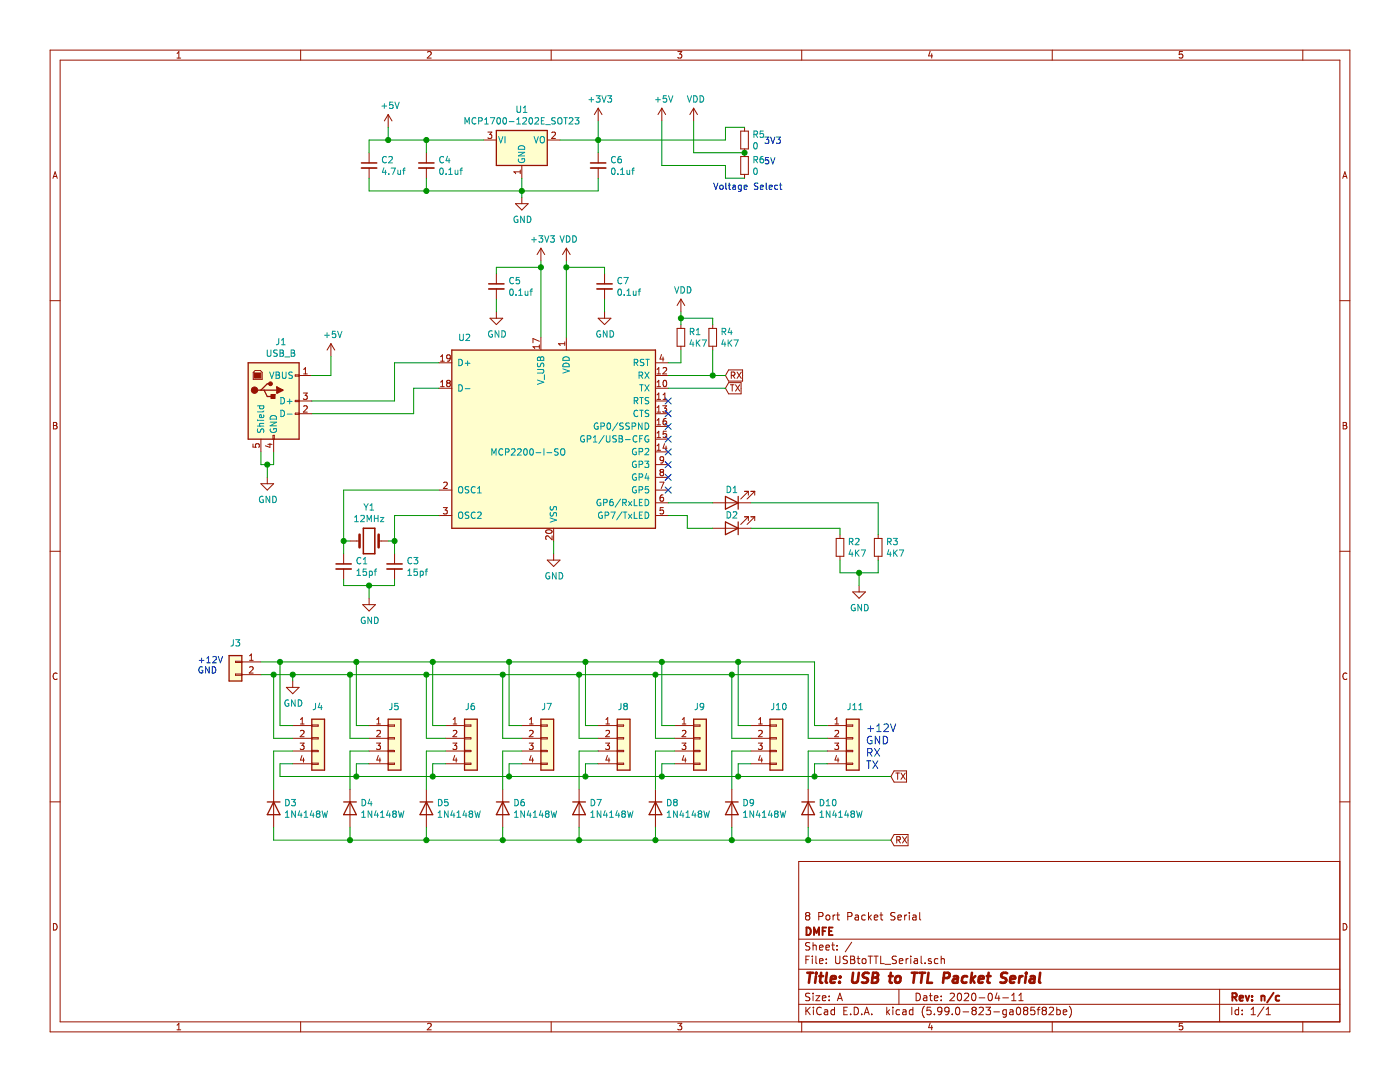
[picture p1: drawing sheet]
EESchema Schematic File Version 5
EELAYER 30 0
EELAYER END
$Descr A 11000 8500
encoding utf-8
Sheet 1 1
Title "USB to TTL Packet Serial"
Date "2020-04-11"
Rev "n/c"
Comp "DMFE"
Comment1 "8 Port Packet Serial"
Comment2 ""
Comment3 ""
Comment4 ""
Comment5 ""
Comment6 ""
Comment7 ""
Comment8 ""
Comment9 ""
$EndDescr
Connection ~ 2100 3650
Connection ~ 2150 5300
Connection ~ 2200 5200
Connection ~ 2300 5300
Connection ~ 2700 4250
Connection ~ 2750 5300
Connection ~ 2750 6600
Connection ~ 2800 5200
Connection ~ 2800 6100
Connection ~ 2900 4600
Connection ~ 3050 1100
Connection ~ 3100 4250
Connection ~ 3350 1100
Connection ~ 3350 1500
Connection ~ 3350 5300
Connection ~ 3350 6600
Connection ~ 3400 5200
Connection ~ 3400 6100
Connection ~ 3950 5300
Connection ~ 3950 6600
Connection ~ 4000 5200
Connection ~ 4000 6100
Connection ~ 4100 1500
Connection ~ 4250 2100
Connection ~ 4450 2100
Connection ~ 4550 5300
Connection ~ 4550 6600
Connection ~ 4600 5200
Connection ~ 4600 6100
Connection ~ 4700 1100
Connection ~ 5150 5300
Connection ~ 5150 6600
Connection ~ 5200 5200
Connection ~ 5200 6100
Connection ~ 5350 2500
Connection ~ 5600 2950
Connection ~ 5750 5300
Connection ~ 5750 6600
Connection ~ 5800 5200
Connection ~ 5800 6100
Connection ~ 5850 1200
Connection ~ 6350 6600
Connection ~ 6400 6100
Connection ~ 6750 4500
NoConn ~ 5250 3150
NoConn ~ 5250 3250
NoConn ~ 5250 3350
NoConn ~ 5250 3450
NoConn ~ 5250 3550
NoConn ~ 5250 3650
NoConn ~ 5250 3750
NoConn ~ 5250 3850
Wire Wire Line
	2050 3650 2100 3650
Wire Wire Line
	2150 3650 2100 3650
Wire Wire Line
	2300 5300 2300 5350
Wire Wire Line
	2700 4600 2700 4550
Wire Wire Line
	2750 4250 2700 4250
Wire Wire Line
	3050 4250 3100 4250
Wire Wire Line
	3100 4600 3100 4550
Wire Wire Line
	3900 2100 3900 2150
Wire Wire Line
	4100 1550 4100 1500
Wire Wire Line
	4250 2050 4250 2100
Wire Wire Line
	4450 2100 4450 2050
Wire Wire Line
	4750 2100 4750 2150
Wire Wire Line
	5350 2500 5350 2450
Wire Wire Line
	5350 2550 5350 2500
Wire Wire Line
	5600 2500 5600 2550
Wire Wire Line
	6600 4150 6600 4200
Wire Wire Line
	2050 3550 2050 3650
Wire Wire Line
	2050 5300 2150 5300
Wire Wire Line
	2100 3650 2100 3750
Wire Wire Line
	2150 3550 2150 3650
Wire Wire Line
	2150 6600 2150 6500
Wire Wire Line
	2200 6000 2300 6000
Wire Wire Line
	2200 6100 2200 6000
Wire Wire Line
	2300 5700 2200 5700
Wire Wire Line
	2700 4350 2700 4250
Wire Wire Line
	2750 6500 2750 6600
Wire Wire Line
	2800 6000 2900 6000
Wire Wire Line
	2800 6000 2800 6100
Wire Wire Line
	2900 1200 2900 1100
Wire Wire Line
	2900 1400 2900 1500
Wire Wire Line
	2900 4700 2900 4600
Wire Wire Line
	2900 5700 2800 5700
Wire Wire Line
	3050 1100 3050 1000
Wire Wire Line
	3100 4350 3100 4250
Wire Wire Line
	3350 1200 3350 1100
Wire Wire Line
	3350 1400 3350 1500
Wire Wire Line
	3350 6500 3350 6600
Wire Wire Line
	3400 6000 3400 6100
Wire Wire Line
	3500 5700 3400 5700
Wire Wire Line
	3500 6000 3400 6000
Wire Wire Line
	3900 2450 3900 2350
Wire Wire Line
	3950 6500 3950 6600
Wire Wire Line
	4000 6000 4000 6100
Wire Wire Line
	4100 1500 4100 1400
Wire Wire Line
	4100 5700 4000 5700
Wire Wire Line
	4100 6000 4000 6000
Wire Wire Line
	4350 4350 4350 4250
Wire Wire Line
	4550 6500 4550 6600
Wire Wire Line
	4600 6000 4600 6100
Wire Wire Line
	4700 1200 4700 1100
Wire Wire Line
	4700 1500 4700 1400
Wire Wire Line
	4700 5700 4600 5700
Wire Wire Line
	4700 6000 4600 6000
Wire Wire Line
	4750 2450 4750 2350
Wire Wire Line
	5150 6500 5150 6600
Wire Wire Line
	5200 6000 5200 6100
Wire Wire Line
	5250 2850 5350 2850
Wire Wire Line
	5300 5700 5200 5700
Wire Wire Line
	5300 6000 5200 6000
Wire Wire Line
	5350 2850 5350 2750
Wire Wire Line
	5400 4050 5400 4150
Wire Wire Line
	5600 2950 5700 2950
Wire Wire Line
	5700 1000 5700 1100
Wire Wire Line
	5700 1400 5700 1300
Wire Wire Line
	5750 6500 5750 6600
Wire Wire Line
	5800 6000 5800 6100
Wire Wire Line
	5900 5700 5800 5700
Wire Wire Line
	5900 6000 5800 6000
Wire Wire Line
	6350 6500 6350 6600
Wire Wire Line
	6400 5700 6500 5700
Wire Wire Line
	6400 6000 6400 6100
Wire Wire Line
	6500 6000 6400 6000
Wire Wire Line
	6600 4400 6600 4500
Wire Wire Line
	6750 4500 6750 4600
Wire Wire Line
	6900 4400 6900 4500
Wire Wire Line
	2050 5200 2200 5200
Wire Wire Line
	2150 5300 2300 5300
Wire Wire Line
	2150 5900 2300 5900
Wire Wire Line
	2300 5800 2150 5800
Wire Wire Line
	2450 2950 2600 2950
Wire Wire Line
	2600 2950 2600 2800
Wire Wire Line
	2750 5900 2900 5900
Wire Wire Line
	2900 1100 3050 1100
Wire Wire Line
	2900 5800 2750 5800
Wire Wire Line
	3350 5900 3500 5900
Wire Wire Line
	3500 5800 3350 5800
Wire Wire Line
	3950 5900 4100 5900
Wire Wire Line
	4100 5800 3950 5800
Wire Wire Line
	4550 5900 4700 5900
Wire Wire Line
	4700 1100 4700 950 
Wire Wire Line
	4700 5800 4550 5800
Wire Wire Line
	5150 5900 5300 5900
Wire Wire Line
	5250 4050 5400 4050
Wire Wire Line
	5300 5800 5150 5800
Wire Wire Line
	5750 5900 5900 5900
Wire Wire Line
	5850 1000 5700 1000
Wire Wire Line
	5850 1400 5700 1400
Wire Wire Line
	5900 5800 5750 5800
Wire Wire Line
	6350 5800 6500 5800
Wire Wire Line
	6350 5900 6500 5900
Wire Wire Line
	6600 4500 6750 4500
Wire Wire Line
	6900 4500 6750 4500
Wire Wire Line
	2900 4600 2700 4600
Wire Wire Line
	2900 4600 3100 4600
Wire Wire Line
	3100 4250 3100 4050
Wire Wire Line
	3250 3050 3450 3050
Wire Wire Line
	3250 3250 3250 3050
Wire Wire Line
	5400 4150 5600 4150
Wire Wire Line
	5600 2750 5600 2950
Wire Wire Line
	5350 2500 5600 2500
Wire Wire Line
	5450 950  5450 1200
Wire Wire Line
	6900 3950 6900 4200
Wire Wire Line
	2150 6200 2150 5900
Wire Wire Line
	2750 6200 2750 5900
Wire Wire Line
	3100 3150 3100 2850
Wire Wire Line
	3350 1100 3050 1100
Wire Wire Line
	3350 6200 3350 5900
Wire Wire Line
	3950 6200 3950 5900
Wire Wire Line
	4400 1100 4700 1100
Wire Wire Line
	4450 2100 4750 2100
Wire Wire Line
	4550 6200 4550 5900
Wire Wire Line
	5150 6200 5150 5900
Wire Wire Line
	5750 6200 5750 5900
Wire Wire Line
	6350 6200 6350 5900
Wire Wire Line
	3100 2850 3450 2850
Wire Wire Line
	3100 4050 3450 4050
Wire Wire Line
	4250 2100 3900 2100
Wire Wire Line
	5200 950  5200 1300
Wire Wire Line
	5250 3950 5600 3950
Wire Wire Line
	5600 2950 5250 2950
Wire Wire Line
	2700 4250 2700 3850
Wire Wire Line
	5450 1200 5850 1200
Wire Wire Line
	2300 5300 2750 5300
Wire Wire Line
	2900 1500 3350 1500
Wire Wire Line
	3800 1100 3350 1100
Wire Wire Line
	5250 3050 5700 3050
Wire Wire Line
	2150 5800 2150 5300
Wire Wire Line
	2200 5700 2200 5200
Wire Wire Line
	2750 5800 2750 5300
Wire Wire Line
	2800 5700 2800 5200
Wire Wire Line
	3350 5800 3350 5300
Wire Wire Line
	3400 5700 3400 5200
Wire Wire Line
	3950 5800 3950 5300
Wire Wire Line
	4000 5700 4000 5200
Wire Wire Line
	4550 5800 4550 5300
Wire Wire Line
	4600 5700 4600 5200
Wire Wire Line
	5150 5800 5150 5300
Wire Wire Line
	5200 1300 5700 1300
Wire Wire Line
	5200 5700 5200 5200
Wire Wire Line
	5750 5800 5750 5300
Wire Wire Line
	5800 5700 5800 5200
Wire Wire Line
	6350 5300 6350 5800
Wire Wire Line
	6400 5200 6400 5700
Wire Wire Line
	4250 2100 4250 2650
Wire Wire Line
	4450 2100 4450 2650
Wire Wire Line
	2200 5200 2800 5200
Wire Wire Line
	2750 5300 3350 5300
Wire Wire Line
	2750 6600 2150 6600
Wire Wire Line
	2800 5200 3400 5200
Wire Wire Line
	2800 6100 2200 6100
Wire Wire Line
	3350 5300 3950 5300
Wire Wire Line
	3350 6600 2750 6600
Wire Wire Line
	3400 5200 4000 5200
Wire Wire Line
	3400 6100 2800 6100
Wire Wire Line
	3950 5300 4550 5300
Wire Wire Line
	3950 6600 3350 6600
Wire Wire Line
	4000 5200 4600 5200
Wire Wire Line
	4000 6100 3400 6100
Wire Wire Line
	4100 1500 4700 1500
Wire Wire Line
	4550 5300 5150 5300
Wire Wire Line
	4550 6600 3950 6600
Wire Wire Line
	4600 5200 5200 5200
Wire Wire Line
	4600 6100 4000 6100
Wire Wire Line
	5150 5300 5750 5300
Wire Wire Line
	5150 6600 4550 6600
Wire Wire Line
	5200 5200 5800 5200
Wire Wire Line
	5200 6100 4600 6100
Wire Wire Line
	5750 5300 6350 5300
Wire Wire Line
	5750 6600 5150 6600
Wire Wire Line
	5800 5200 6400 5200
Wire Wire Line
	5800 6100 5200 6100
Wire Wire Line
	6350 6600 5750 6600
Wire Wire Line
	6400 6100 5800 6100
Wire Wire Line
	7000 6100 6400 6100
Wire Wire Line
	2450 3150 3100 3150
Wire Wire Line
	7000 6600 6350 6600
Wire Wire Line
	5900 4150 6600 4150
Wire Wire Line
	2700 3850 3450 3850
Wire Wire Line
	3350 1500 4100 1500
Wire Wire Line
	2450 3250 3250 3250
Wire Wire Line
	4700 1100 5700 1100
Wire Wire Line
	5900 3950 6900 3950
Text Notes 1550 5300 0    50   ~ 0
+12V\nGND
Text Notes 5600 1500 0    50   ~ 0
Voltage Select
Text Notes 6000 1300 0    50   ~ 0
3V3\n\n5V
Text Notes 6800 6050 0    60   ~ 0
+12V\nGND\nRX\nTX
Text GLabel 5700 2950 2    50   Input ~ 0
RX
Text GLabel 5700 3050 2    50   Input ~ 0
TX
Text GLabel 7000 6100 2    50   Input ~ 0
TX
Text GLabel 7000 6600 2    50   Input ~ 0
RX
$Comp
L power:+5V #PWR0101
U 1 1
P 2600 2800
F 0 "#PWR0101" H 2600 2650 50  0001 C CNN
F 1 "+5V" H 2615 2973 50  0000 C CNN
F 2 "" H 2600 2800 50  0001 C CNN
F 3 "" H 2600 2800 50  0001 C CNN
	1    2600 2800
	1    0    0    -1  
$EndComp
$Comp
L power:+5V #PWR0102
U 1 1
P 3050 1000
F 0 "#PWR0102" H 3050 850 50  0001 C CNN
F 1 "+5V" H 3065 1173 50  0000 C CNN
F 2 "" H 3050 1000 50  0001 C CNN
F 3 "" H 3050 1000 50  0001 C CNN
	1    3050 1000
	1    0    0    -1  
$EndComp
$Comp
L power:+3V3 #PWR0112
U 1 1
P 4250 2050
F 0 "#PWR0112" H 4250 1900 50  0001 C CNN
F 1 "+3V3" H 4265 2223 50  0000 C CNN
F 2 "" H 4250 2050 50  0001 C CNN
F 3 "" H 4250 2050 50  0001 C CNN
	1    4250 2050
	1    0    0    -1  
$EndComp
$Comp
L power:VDD #PWR0110
U 1 1
P 4450 2050
F 0 "#PWR0110" H 4450 1900 50  0001 C CNN
F 1 "VDD" H 4467 2223 50  0000 C CNN
F 2 "" H 4450 2050 50  0001 C CNN
F 3 "" H 4450 2050 50  0001 C CNN
	1    4450 2050
	1    0    0    -1  
$EndComp
$Comp
L power:+3V3 #PWR0111
U 1 1
P 4700 950
F 0 "#PWR0111" H 4700 800 50  0001 C CNN
F 1 "+3V3" H 4715 1123 50  0000 C CNN
F 2 "" H 4700 950 50  0001 C CNN
F 3 "" H 4700 950 50  0001 C CNN
	1    4700 950 
	1    0    0    -1  
$EndComp
$Comp
L power:+5V #PWR0107
U 1 1
P 5200 950
F 0 "#PWR0107" H 5200 800 50  0001 C CNN
F 1 "+5V" H 5215 1123 50  0000 C CNN
F 2 "" H 5200 950 50  0001 C CNN
F 3 "" H 5200 950 50  0001 C CNN
	1    5200 950 
	1    0    0    -1  
$EndComp
$Comp
L power:VDD #PWR0109
U 1 1
P 5350 2450
F 0 "#PWR0109" H 5350 2300 50  0001 C CNN
F 1 "VDD" H 5367 2623 50  0000 C CNN
F 2 "" H 5350 2450 50  0001 C CNN
F 3 "" H 5350 2450 50  0001 C CNN
	1    5350 2450
	1    0    0    -1  
$EndComp
$Comp
L power:VDD #PWR0106
U 1 1
P 5450 950
F 0 "#PWR0106" H 5450 800 50  0001 C CNN
F 1 "VDD" H 5467 1123 50  0000 C CNN
F 2 "" H 5450 950 50  0001 C CNN
F 3 "" H 5450 950 50  0001 C CNN
	1    5450 950 
	1    0    0    -1  
$EndComp
$Comp
L power:GND #PWR0103
U 1 1
P 2100 3750
F 0 "#PWR0103" H 2100 3500 50  0001 C CNN
F 1 "GND" H 2105 3577 50  0000 C CNN
F 2 "" H 2100 3750 50  0001 C CNN
F 3 "" H 2100 3750 50  0001 C CNN
	1    2100 3750
	1    0    0    -1  
$EndComp
$Comp
L power:GND #PWR01
U 1 1
P 2300 5350
F 0 "#PWR01" H 2300 5100 50  0001 C CNN
F 1 "GND" H 2305 5177 50  0000 C CNN
F 2 "" H 2300 5350 50  0001 C CNN
F 3 "" H 2300 5350 50  0001 C CNN
	1    2300 5350
	1    0    0    -1  
$EndComp
$Comp
L power:GND #PWR0104
U 1 1
P 2900 4700
F 0 "#PWR0104" H 2900 4450 50  0001 C CNN
F 1 "GND" H 2905 4527 50  0000 C CNN
F 2 "" H 2900 4700 50  0001 C CNN
F 3 "" H 2900 4700 50  0001 C CNN
	1    2900 4700
	1    0    0    -1  
$EndComp
$Comp
L power:GND #PWR0114
U 1 1
P 3900 2450
F 0 "#PWR0114" H 3900 2200 50  0001 C CNN
F 1 "GND" H 3905 2277 50  0000 C CNN
F 2 "" H 3900 2450 50  0001 C CNN
F 3 "" H 3900 2450 50  0001 C CNN
	1    3900 2450
	1    0    0    -1  
$EndComp
$Comp
L power:GND #PWR0105
U 1 1
P 4100 1550
F 0 "#PWR0105" H 4100 1300 50  0001 C CNN
F 1 "GND" H 4105 1377 50  0000 C CNN
F 2 "" H 4100 1550 50  0001 C CNN
F 3 "" H 4100 1550 50  0001 C CNN
	1    4100 1550
	1    0    0    -1  
$EndComp
$Comp
L power:GND #PWR02
U 1 1
P 4350 4350
F 0 "#PWR02" H 4350 4100 50  0001 C CNN
F 1 "GND" H 4355 4177 50  0000 C CNN
F 2 "" H 4350 4350 50  0001 C CNN
F 3 "" H 4350 4350 50  0001 C CNN
	1    4350 4350
	1    0    0    -1  
$EndComp
$Comp
L power:GND #PWR0113
U 1 1
P 4750 2450
F 0 "#PWR0113" H 4750 2200 50  0001 C CNN
F 1 "GND" H 4755 2277 50  0000 C CNN
F 2 "" H 4750 2450 50  0001 C CNN
F 3 "" H 4750 2450 50  0001 C CNN
	1    4750 2450
	1    0    0    -1  
$EndComp
$Comp
L power:GND #PWR0108
U 1 1
P 6750 4600
F 0 "#PWR0108" H 6750 4350 50  0001 C CNN
F 1 "GND" H 6755 4427 50  0000 C CNN
F 2 "" H 6750 4600 50  0001 C CNN
F 3 "" H 6750 4600 50  0001 C CNN
	1    6750 4600
	1    0    0    -1  
$EndComp
$Comp
L Device:R_Small R1
U 1 1
P 5350 2650
F 0 "R1" H 5409 2696 50  0000 L CNN
F 1 "4K7" H 5409 2605 50  0000 L CNN
F 2 "Resistor_SMD:R_0805_2012Metric_Pad1.15x1.40mm_HandSolder" H 5350 2650 50  0001 C CNN
F 3 "~" H 5350 2650 50  0001 C CNN
	1    5350 2650
	1    0    0    -1  
$EndComp
$Comp
L Device:R_Small R4
U 1 1
P 5600 2650
F 0 "R4" H 5659 2696 50  0000 L CNN
F 1 "4K7" H 5659 2605 50  0000 L CNN
F 2 "Resistor_SMD:R_0805_2012Metric_Pad1.15x1.40mm_HandSolder" H 5600 2650 50  0001 C CNN
F 3 "~" H 5600 2650 50  0001 C CNN
	1    5600 2650
	1    0    0    -1  
$EndComp
$Comp
L Device:R_Small R5
U 1 1
P 5850 1100
F 0 "R5" H 5909 1146 50  0000 L CNN
F 1 "0" H 5909 1055 50  0000 L CNN
F 2 "Resistor_SMD:R_0805_2012Metric_Pad1.15x1.40mm_HandSolder" H 5850 1100 50  0001 C CNN
F 3 "~" H 5850 1100 50  0001 C CNN
	1    5850 1100
	1    0    0    -1  
$EndComp
$Comp
L Device:R_Small R6
U 1 1
P 5850 1300
F 0 "R6" H 5909 1346 50  0000 L CNN
F 1 "0" H 5909 1255 50  0000 L CNN
F 2 "Resistor_SMD:R_0805_2012Metric_Pad1.15x1.40mm_HandSolder" H 5850 1300 50  0001 C CNN
F 3 "~" H 5850 1300 50  0001 C CNN
	1    5850 1300
	1    0    0    -1  
$EndComp
$Comp
L Device:R_Small R2
U 1 1
P 6600 4300
F 0 "R2" H 6659 4346 50  0000 L CNN
F 1 "4K7" H 6659 4255 50  0000 L CNN
F 2 "Resistor_SMD:R_0805_2012Metric_Pad1.15x1.40mm_HandSolder" H 6600 4300 50  0001 C CNN
F 3 "~" H 6600 4300 50  0001 C CNN
	1    6600 4300
	1    0    0    -1  
$EndComp
$Comp
L Device:R_Small R3
U 1 1
P 6900 4300
F 0 "R3" H 6959 4346 50  0000 L CNN
F 1 "4K7" H 6959 4255 50  0000 L CNN
F 2 "Resistor_SMD:R_0805_2012Metric_Pad1.15x1.40mm_HandSolder" H 6900 4300 50  0001 C CNN
F 3 "~" H 6900 4300 50  0001 C CNN
	1    6900 4300
	1    0    0    -1  
$EndComp
$Comp
L Device:C_Small C1
U 1 1
P 2700 4450
F 0 "C1" H 2792 4496 50  0000 L CNN
F 1 "15pf" H 2792 4405 50  0000 L CNN
F 2 "Capacitor_SMD:C_0805_2012Metric_Pad1.15x1.40mm_HandSolder" H 2700 4450 50  0001 C CNN
F 3 "~" H 2700 4450 50  0001 C CNN
	1    2700 4450
	1    0    0    -1  
$EndComp
$Comp
L Device:C_Small C2
U 1 1
P 2900 1300
F 0 "C2" H 2992 1346 50  0000 L CNN
F 1 "4.7uf" H 2992 1255 50  0000 L CNN
F 2 "Capacitor_SMD:C_0805_2012Metric_Pad1.15x1.40mm_HandSolder" H 2900 1300 50  0001 C CNN
F 3 "~" H 2900 1300 50  0001 C CNN
	1    2900 1300
	1    0    0    -1  
$EndComp
$Comp
L Device:C_Small C3
U 1 1
P 3100 4450
F 0 "C3" H 3192 4496 50  0000 L CNN
F 1 "15pf" H 3192 4405 50  0000 L CNN
F 2 "Capacitor_SMD:C_0805_2012Metric_Pad1.15x1.40mm_HandSolder" H 3100 4450 50  0001 C CNN
F 3 "~" H 3100 4450 50  0001 C CNN
	1    3100 4450
	1    0    0    -1  
$EndComp
$Comp
L Device:C_Small C4
U 1 1
P 3350 1300
F 0 "C4" H 3442 1346 50  0000 L CNN
F 1 "0.1uf" H 3442 1255 50  0000 L CNN
F 2 "Capacitor_SMD:C_0805_2012Metric_Pad1.15x1.40mm_HandSolder" H 3350 1300 50  0001 C CNN
F 3 "~" H 3350 1300 50  0001 C CNN
	1    3350 1300
	1    0    0    -1  
$EndComp
$Comp
L Device:C_Small C5
U 1 1
P 3900 2250
F 0 "C5" H 3992 2296 50  0000 L CNN
F 1 "0.1uf" H 3992 2205 50  0000 L CNN
F 2 "Capacitor_SMD:C_0805_2012Metric_Pad1.15x1.40mm_HandSolder" H 3900 2250 50  0001 C CNN
F 3 "~" H 3900 2250 50  0001 C CNN
	1    3900 2250
	1    0    0    -1  
$EndComp
$Comp
L Device:C_Small C6
U 1 1
P 4700 1300
F 0 "C6" H 4792 1346 50  0000 L CNN
F 1 "0.1uf" H 4792 1255 50  0000 L CNN
F 2 "Capacitor_SMD:C_0805_2012Metric_Pad1.15x1.40mm_HandSolder" H 4700 1300 50  0001 C CNN
F 3 "~" H 4700 1300 50  0001 C CNN
	1    4700 1300
	1    0    0    -1  
$EndComp
$Comp
L Device:C_Small C7
U 1 1
P 4750 2250
F 0 "C7" H 4842 2296 50  0000 L CNN
F 1 "0.1uf" H 4842 2205 50  0000 L CNN
F 2 "Capacitor_SMD:C_0805_2012Metric_Pad1.15x1.40mm_HandSolder" H 4750 2250 50  0001 C CNN
F 3 "~" H 4750 2250 50  0001 C CNN
	1    4750 2250
	1    0    0    -1  
$EndComp
$Comp
L Diode:1N4148W D3
U 1 1
P 2150 6350
F 0 "D3" V 2105 6430 50  0000 L CNN
F 1 "1N4148W" V 2195 6430 50  0000 L CNN
F 2 "Diode_SMD:D_SOD-123" H 2150 6175 50  0001 C CNN
F 3 "https://www.vishay.com/docs/85748/1n4148w.pdf" H 2150 6350 50  0001 C CNN
	1    2150 6350
	0    1    1    0   
$EndComp
$Comp
L Diode:1N4148W D4
U 1 1
P 2750 6350
F 0 "D4" V 2705 6430 50  0000 L CNN
F 1 "1N4148W" V 2795 6430 50  0000 L CNN
F 2 "Diode_SMD:D_SOD-123" H 2750 6175 50  0001 C CNN
F 3 "https://www.vishay.com/docs/85748/1n4148w.pdf" H 2750 6350 50  0001 C CNN
	1    2750 6350
	0    1    1    0   
$EndComp
$Comp
L Diode:1N4148W D5
U 1 1
P 3350 6350
F 0 "D5" V 3305 6430 50  0000 L CNN
F 1 "1N4148W" V 3395 6430 50  0000 L CNN
F 2 "Diode_SMD:D_SOD-123" H 3350 6175 50  0001 C CNN
F 3 "https://www.vishay.com/docs/85748/1n4148w.pdf" H 3350 6350 50  0001 C CNN
	1    3350 6350
	0    1    1    0   
$EndComp
$Comp
L Diode:1N4148W D6
U 1 1
P 3950 6350
F 0 "D6" V 3905 6430 50  0000 L CNN
F 1 "1N4148W" V 3995 6430 50  0000 L CNN
F 2 "Diode_SMD:D_SOD-123" H 3950 6175 50  0001 C CNN
F 3 "https://www.vishay.com/docs/85748/1n4148w.pdf" H 3950 6350 50  0001 C CNN
	1    3950 6350
	0    1    1    0   
$EndComp
$Comp
L Diode:1N4148W D7
U 1 1
P 4550 6350
F 0 "D7" V 4505 6430 50  0000 L CNN
F 1 "1N4148W" V 4595 6430 50  0000 L CNN
F 2 "Diode_SMD:D_SOD-123" H 4550 6175 50  0001 C CNN
F 3 "https://www.vishay.com/docs/85748/1n4148w.pdf" H 4550 6350 50  0001 C CNN
	1    4550 6350
	0    1    1    0   
$EndComp
$Comp
L Diode:1N4148W D8
U 1 1
P 5150 6350
F 0 "D8" V 5105 6430 50  0000 L CNN
F 1 "1N4148W" V 5195 6430 50  0000 L CNN
F 2 "Diode_SMD:D_SOD-123" H 5150 6175 50  0001 C CNN
F 3 "https://www.vishay.com/docs/85748/1n4148w.pdf" H 5150 6350 50  0001 C CNN
	1    5150 6350
	0    1    1    0   
$EndComp
$Comp
L Diode:1N4148W D9
U 1 1
P 5750 6350
F 0 "D9" V 5705 6430 50  0000 L CNN
F 1 "1N4148W" V 5795 6430 50  0000 L CNN
F 2 "Diode_SMD:D_SOD-123" H 5750 6175 50  0001 C CNN
F 3 "https://www.vishay.com/docs/85748/1n4148w.pdf" H 5750 6350 50  0001 C CNN
	1    5750 6350
	0    1    1    0   
$EndComp
$Comp
L Diode:1N4148W D10
U 1 1
P 6350 6350
F 0 "D10" V 6305 6430 50  0000 L CNN
F 1 "1N4148W" V 6395 6430 50  0000 L CNN
F 2 "Diode_SMD:D_SOD-123" H 6350 6175 50  0001 C CNN
F 3 "https://www.vishay.com/docs/85748/1n4148w.pdf" H 6350 6350 50  0001 C CNN
	1    6350 6350
	0    1    1    0   
$EndComp
$Comp
L Device:LED D1
U 1 1
P 5750 3950
F 0 "D1" H 5750 3850 50  0000 C CNN
F 1 "LED" H 5743 3786 50  0001 C CNN
F 2 "LED_SMD:LED_1206_3216Metric_Pad1.42x1.75mm_HandSolder" H 5750 3950 50  0001 C CNN
F 3 "~" H 5750 3950 50  0001 C CNN
	1    5750 3950
	-1   0    0    1   
$EndComp
$Comp
L Device:LED D2
U 1 1
P 5750 4150
F 0 "D2" H 5750 4050 50  0000 C CNN
F 1 "LED" H 5743 3986 50  0001 C CNN
F 2 "LED_SMD:LED_1206_3216Metric_Pad1.42x1.75mm_HandSolder" H 5750 4150 50  0001 C CNN
F 3 "~" H 5750 4150 50  0001 C CNN
	1    5750 4150
	-1   0    0    1   
$EndComp
$Comp
L Connector_Generic:Conn_01x02 J3
U 1 1
P 1850 5200
F 0 "J3" H 1850 5350 50  0000 C CNN
F 1 "Conn_01x02" H 1769 5325 50  0001 C CNN
F 2 "Connector_Molex:Molex_SL_171971-0002_1x02_P2.54mm_Vertical" H 1850 5200 50  0001 C CNN
F 3 "~" H 1850 5200 50  0001 C CNN
	1    1850 5200
	-1   0    0    -1  
$EndComp
$Comp
L Device:Crystal Y1
U 1 1
P 2900 4250
F 0 "Y1" H 2900 4518 50  0000 C CNN
F 1 "12MHz" H 2900 4427 50  0000 C CNN
F 2 "Crystal:Crystal_HC49-4H_Vertical" H 2900 4250 50  0001 C CNN
F 3 "~" H 2900 4250 50  0001 C CNN
	1    2900 4250
	1    0    0    -1  
$EndComp
$Comp
L Connector_Generic:Conn_01x04 J4
U 1 1
P 2500 5800
F 0 "J4" H 2450 6050 50  0000 L CNN
F 1 "Conn_01x04" H 2580 5701 50  0001 L CNN
F 2 "Connector_Molex:Molex_SL_171971-0004_1x04_P2.54mm_Vertical" H 2500 5800 50  0001 C CNN
F 3 "~" H 2500 5800 50  0001 C CNN
	1    2500 5800
	1    0    0    -1  
$EndComp
$Comp
L Connector_Generic:Conn_01x04 J5
U 1 1
P 3100 5800
F 0 "J5" H 3050 6050 50  0000 L CNN
F 1 "Conn_01x04" H 3180 5701 50  0001 L CNN
F 2 "Connector_Molex:Molex_SL_171971-0004_1x04_P2.54mm_Vertical" H 3100 5800 50  0001 C CNN
F 3 "~" H 3100 5800 50  0001 C CNN
	1    3100 5800
	1    0    0    -1  
$EndComp
$Comp
L Connector_Generic:Conn_01x04 J6
U 1 1
P 3700 5800
F 0 "J6" H 3650 6050 50  0000 L CNN
F 1 "Conn_01x04" H 3780 5701 50  0001 L CNN
F 2 "Connector_Molex:Molex_SL_171971-0004_1x04_P2.54mm_Vertical" H 3700 5800 50  0001 C CNN
F 3 "~" H 3700 5800 50  0001 C CNN
	1    3700 5800
	1    0    0    -1  
$EndComp
$Comp
L Connector_Generic:Conn_01x04 J7
U 1 1
P 4300 5800
F 0 "J7" H 4250 6050 50  0000 L CNN
F 1 "Conn_01x04" H 4380 5701 50  0001 L CNN
F 2 "Connector_Molex:Molex_SL_171971-0004_1x04_P2.54mm_Vertical" H 4300 5800 50  0001 C CNN
F 3 "~" H 4300 5800 50  0001 C CNN
	1    4300 5800
	1    0    0    -1  
$EndComp
$Comp
L Connector_Generic:Conn_01x04 J8
U 1 1
P 4900 5800
F 0 "J8" H 4850 6050 50  0000 L CNN
F 1 "Conn_01x04" H 4980 5701 50  0001 L CNN
F 2 "Connector_Molex:Molex_SL_171971-0004_1x04_P2.54mm_Vertical" H 4900 5800 50  0001 C CNN
F 3 "~" H 4900 5800 50  0001 C CNN
	1    4900 5800
	1    0    0    -1  
$EndComp
$Comp
L Connector_Generic:Conn_01x04 J9
U 1 1
P 5500 5800
F 0 "J9" H 5450 6050 50  0000 L CNN
F 1 "Conn_01x04" H 5580 5701 50  0001 L CNN
F 2 "Connector_Molex:Molex_SL_171971-0004_1x04_P2.54mm_Vertical" H 5500 5800 50  0001 C CNN
F 3 "~" H 5500 5800 50  0001 C CNN
	1    5500 5800
	1    0    0    -1  
$EndComp
$Comp
L Connector_Generic:Conn_01x04 J10
U 1 1
P 6100 5800
F 0 "J10" H 6050 6050 50  0000 L CNN
F 1 "Conn_01x04" H 6180 5701 50  0001 L CNN
F 2 "Connector_Molex:Molex_SL_171971-0004_1x04_P2.54mm_Vertical" H 6100 5800 50  0001 C CNN
F 3 "~" H 6100 5800 50  0001 C CNN
	1    6100 5800
	1    0    0    -1  
$EndComp
$Comp
L Connector_Generic:Conn_01x04 J11
U 1 1
P 6700 5800
F 0 "J11" H 6650 6050 50  0000 L CNN
F 1 "Conn_01x04" H 6780 5701 50  0001 L CNN
F 2 "Connector_Molex:Molex_SL_171971-0004_1x04_P2.54mm_Vertical" H 6700 5800 50  0001 C CNN
F 3 "~" H 6700 5800 50  0001 C CNN
	1    6700 5800
	1    0    0    -1  
$EndComp
$Comp
L Regulator_Linear:MCP1700-1202E_SOT23 U1
U 1 1
P 4100 1100
F 0 "U1" H 4100 1342 50  0000 C CNN
F 1 "MCP1700-1202E_SOT23" H 4100 1251 50  0000 C CNN
F 2 "Package_TO_SOT_SMD:SOT-23" H 4100 1325 50  0001 C CNN
F 3 "http://ww1.microchip.com/downloads/en/DeviceDoc/20001826C.pdf" H 4100 1100 50  0001 C CNN
	1    4100 1100
	1    0    0    -1  
$EndComp
$Comp
L Connector:USB_B J1
U 1 1
P 2150 3150
F 0 "J1" H 2207 3617 50  0000 C CNN
F 1 "USB_B" H 2207 3526 50  0000 C CNN
F 2 "Connector_USB:USB_B_OST_USB-B1HSxx_Horizontal" H 2300 3100 50  0001 C CNN
F 3 " ~" H 2300 3100 50  0001 C CNN
	1    2150 3150
	1    0    0    -1  
$EndComp
$Comp
L Interface_USB:MCP2200-I-SO U2
U 1 1
P 4350 3450
F 0 "U2" H 5050 4250 50  0000 C CNN
F 1 "MCP2200-I-SO" H 4550 3350 50  0000 C CNN
F 2 "Package_SO:SOIC-20W_7.5x12.8mm_P1.27mm" H 4350 2300 50  0001 C CNN
F 3 "http://ww1.microchip.com/downloads/en/DeviceDoc/200022228D.pdf" H 4350 2450 50  0001 C CNN
	1    4350 3450
	-1   0    0    -1  
$EndComp
$EndSCHEMATC
